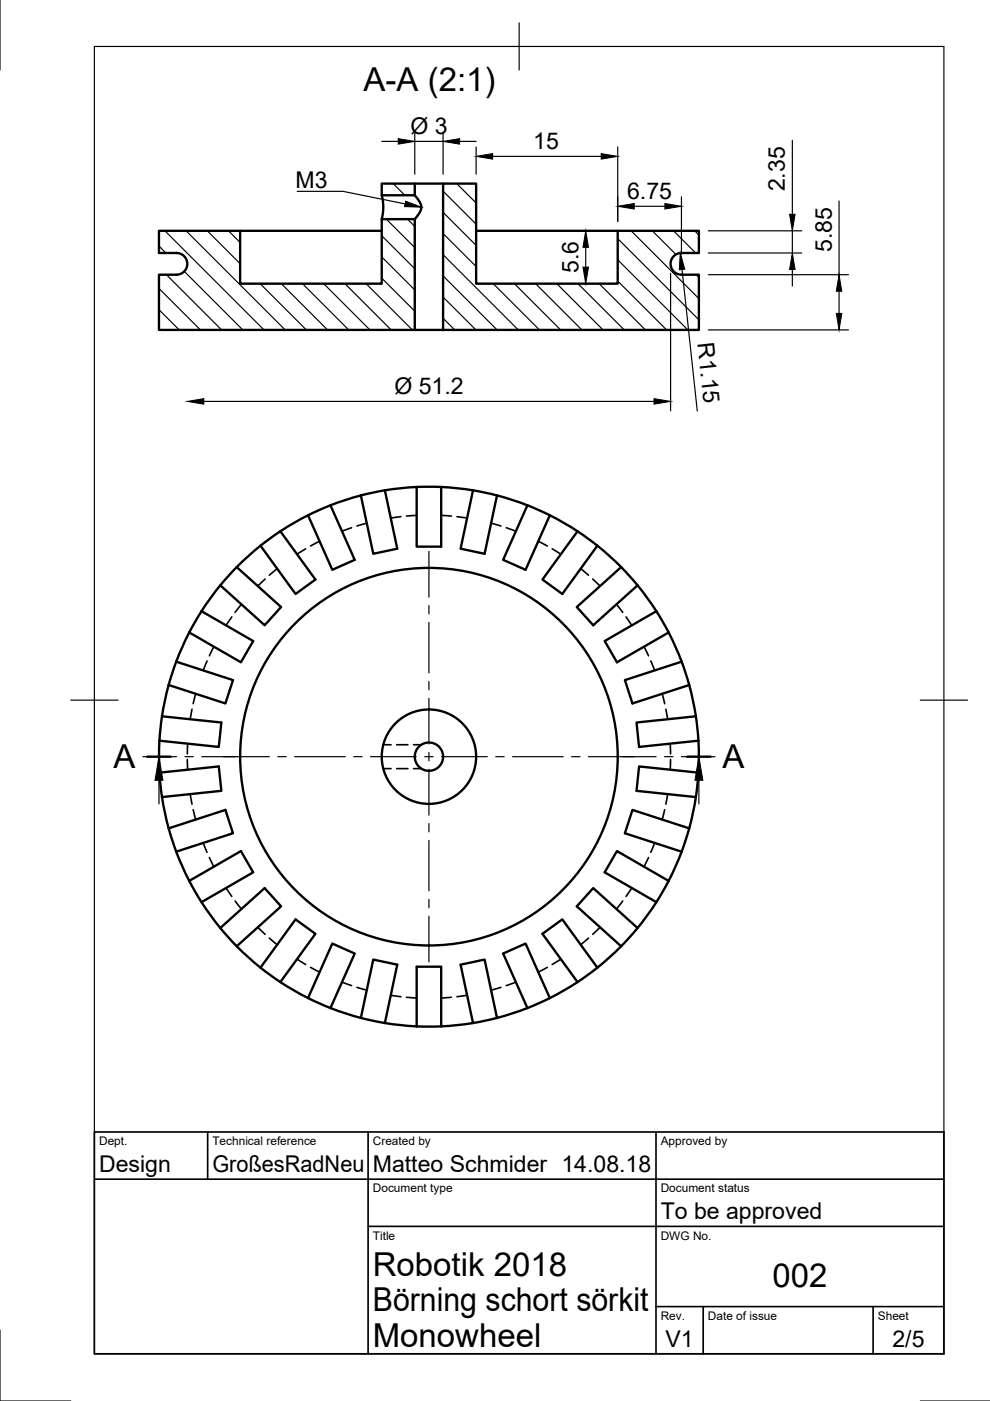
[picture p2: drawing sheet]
<svg xmlns="http://www.w3.org/2000/svg" width="210mm" height="297mm" viewBox="0 0 210 297" stroke-linecap="round" stroke-linejoin="round" font-family="sans-serif">
<!-- layer: Sichtbar -->
<g fill="none" stroke="#000" stroke-width=".5">
<path d="M80.9 38.9h7v2.5h-7zM87.9 38.9h6M93.9 38.9h7.1v21.2h30v-11.2h17.2v4.7h-3.7a2.3 2.3 0 0 0-2.3 2.3 2.3 2.3 0 0 0 2.3 2.3h3.7v11.8h-54.3zM50.9 48.9h30M80.9 41.4l.4 2.4-.4 2.7h7v23.5h-54.2v-11.8h3.7a2.3 2.3 0 0 0 2.3-2.3 2.3 2.3 0 0 0-2.3-2.3h-3.7v-4.7h17.2v11.2h30v-13.6M87.9 41.4l1.2 1.6 .2 .9-.2 1-1.2 1.6M101 48.9h30M87.9 70h6M55.2 115.7l-5 4.5M59.4 112.6l7.5 10.3-4.2 3-7.5-10.2M59.4 112.6l-4.2 3.1M65.3 109.3l-5.9 3.3"/>
<path d="M70.1 107.1l-4.8 2.2M70.1 107.1l5.1 11.6-4.7 2.1-5.2-11.5M76.5 105l-6.4 2.1M81.6 104l2.6 12.3-5.1 1.1-2.6-12.4M88.3 103.3v12.6h5.2v-12.6M88.3 103.2l-5.9 .6-5.9 1.2M93.5 103.3l6.8 .7M93.5 103.3h-5.2M100.3 104l5.1 1M100.3 104l-2.6 12.3 5 1.1 2.7-12.4M105.4 105l6.4 2.1M111.8 107.1l4.8 2.2"/>
<path d="M111.8 107.1l-5.1 11.6 4.7 2.1 5.2-11.5M116.6 109.3l5.8 3.3M122.4 112.6l-7.4 10.3 4.2 3 7.5-10.2M122.4 112.6l4.9 3.6 4.4 4-9.4 8.5 3.5 3.9 9.4-8.5M40.1 134.1l-2.7 6.2M42.7 129.6l11 6.3-2.6 4.5-11-6.3M42.7 129.6l-2.6 4.5M46.7 124.1l-4 5.5M50.2 120.2l-3.5 3.9M50.2 120.2l9.4 8.5-3.5 3.9-9.4-8.5M131.7 120.2l3.5 3.9M135.2 124.1l4 5.5"/>
<path d="M139.2 129.6l-11 6.3 2.6 4.5 11-6.3M139.2 129.6a57.2 57.2 0 0 1 6.9 15.6M33.8 157v6.8M34.3 151.9l-.5 5.1M34.4 151.9l12.5 1.3-.5 5.2-12.6-1.4M35.8 145.2l-1.4 6.7M37.4 140.3l-1.6 4.9M37.4 140.3l12 3.9-1.6 4.9-12-3.9M144.5 140.3l-12 3.9 1.6 4.9 12-3.9M146.1 145.2l1.4 6.7M147.5 151.9l-12.5 1.3 .5 5.2 12.6-1.4M147.5 151.9l.6 5.1"/>
<path d="M148.1 157v6.8M33.8 163.8l.5 5.2M33.8 163.8l12.6-1.3 .5 5.2-12.5 1.3M34.3 169l1.5 6.6M35.8 175.6l12-3.9 1.6 5-12 3.9M35.8 175.6l1.6 5M146.1 175.6l-12-3.9-1.6 5 12 3.9M146.1 175.6a57.2 57.2 0 0 1-6.9 15.7M147.5 169l-1.4 6.6M148.1 163.8l-12.6-1.3-.5 5.2 12.5 1.3M148.1 163.8l-.6 5.2M37.4 180.6l2.7 6.2"/>
<path d="M40.1 186.8l2.6 4.5M40.1 186.8l11-6.4 2.6 4.5-11 6.4M42.7 191.3l4 5.5M46.7 196.8l9.4-8.5 3.5 3.9-9.4 8.4M46.7 196.8l3.5 3.8M135.2 196.8l-9.4-8.5-3.5 3.9 9.4 8.4M135.2 196.8l-3.5 3.8M139.2 191.3l-4 5.5M141.8 186.8l-11-6.4-2.6 4.5 11 6.4M50.2 200.6l5 4.6 7.5-10.3 4.2 3.1-7.5 10.2M55.2 205.2l4.2 3M59.4 208.2l5.9 3.4"/>
<path d="M65.3 211.6l5.2-11.5 4.7 2.1-5.1 11.5M65.3 211.6l4.8 2.1M70.1 213.7l6.4 2.1M76.5 215.8l2.6-12.4 5.1 1.1-2.6 12.4M76.5 215.8l5.9 1.2 5.9 .6M88.3 217.6v-12.6h5.2v12.6M93.6 217.6h-5.3M100.3 216.9l-6.8 .7M105.4 215.8l-2.7-12.4-5 1.1 2.6 12.4M105.4 215.8l-5.1 1.1M111.8 213.7l-6.4 2.1M116.6 211.6l-5.2-11.5-4.7 2.1 5.1 11.5"/>
<path d="M116.6 211.6l-4.8 2.1M122.4 208.2l-5.8 3.4M126.7 205.2l-7.5-10.3-4.2 3.1 7.4 10.2M131.7 200.6l-4.4 4-4.9 3.6"/>
<circle cx="90.9" cy="160.4" r="10"/>
<circle cx="90.9" cy="160.4" r="40"/>
<circle cx="90.9" cy="160.4" r="3"/>
</g>
<!-- layer: Verdeckt -->
<g fill="none" stroke="#000" stroke-width=".35">
<path d="M64.8 116.4l-1.8 1.1M67.8 114.7l-2 1.1M74.5 111.9l-2 .7M77.8 110.9l-2.1 .6M85 109.5l-2.1 .3M88.3 109.3l-2.1 .1M93.5 109.3l2.2 .1M96.9 109.5l2.1 .3M104.1 110.9l2.1 .6M107.3 111.9l2.1 .7M114.1 114.7l1.9 1.1M117.1 116.4l1.8 1.1"/>
<path d="M45.3 137.1l-.9 2M49.1 130.8l-1.2 1.8M51.2 128.1l-1.4 1.7M56.2 122.8l-1.5 1.5M58.8 120.6l-1.7 1.4M123.1 120.6l1.7 1.4M125.7 122.8l1.5 1.5M130.7 128.1l1.3 1.7M132.7 130.8l1.3 1.8M136.6 137.1l.9 2M39.8 157.7l-.1 2.1M40.7 150.4l-.4 2.1"/>
<path d="M41.5 147.1l-.5 2.1M43.9 140.1l-.8 2M81.3 157.9h1.6M84.1 157.9h2.4M87.7 157.9h1.6M138 140.1l.8 2M140.4 147.1l.5 2.1M141.2 150.4l.4 2.1M142.1 157.7l.1 2.1M39.7 161l.1 2.2M40.3 168.4l.4 2.1M41 171.7l.5 2.1"/>
<path d="M43.1 178.7l.8 2M81.3 163h1.6M84.1 163h2.4M87.7 163h1.6M138.8 178.7l-.8 2M140.9 171.7l-.5 2.1M141.6 168.4l-.4 2.1M142.2 161l-.1 2.2M44.4 181.8l.9 2M47.9 188.3l1.2 1.8M49.8 191l1.4 1.7M54.7 196.6l1.5 1.5"/>
<path d="M57.1 198.9l1.7 1.4M124.8 198.9l-1.7 1.4M127.2 196.6l-1.5 1.5M132 191l-1.3 1.7M134 188.3l-1.3 1.8M137.5 181.8l-.9 2M63 203.4l1.8 1.1M65.8 205.1l2 1M72.5 208.2l2 .8M75.7 209.3l2.1 .6M82.9 211l2.1 .3M86.2 211.4l2.1 .2"/>
<path d="M95.7 211.4l-2.2 .2M99 211l-2.1 .3M106.2 209.3l-2.1 .6M109.4 208.2l-2.1 .8M116 205.1l-1.9 1M118.9 203.4l-1.8 1.1"/>
</g>
<!-- layer: Border -->
<path d="M0 -.1v15M20 9.9h180.1v277.1h-180.1zM110.1 4.8v10.1M15 148.4h10M195.1 148.4h10M0 282v15h15M195.1 297h14.9" fill="none" stroke="#000" stroke-width=".25"/>
<!-- layer: TitleBlock -->
<path d="M20 240h180.1v47h-180.1zM20 250h180.1M44 240v10M78.1 240v47M139.1 240v47M78.1 260h122M139.1 277h61M149.1 277v10M185.1 277v10" fill="none" stroke="#000" stroke-width=".35"/>
<!-- layer: Schraffur -->
<g fill="none" stroke="#000" stroke-width=".25">
<path d="M83.4 38.9l2.4 2.5M87.9 38.9v.1M96.8 38.9l4.2 4.1M33.7 52.2l1.5 1.4M35 48.9l21 21.1M35.3 58.2l11.7 11.8M39.1 57.5l12.4 12.5M39.5 48.9l21 21.1M43.9 48.9l7 7M48.4 48.9l2.5 2.5M80.9 41l.4 .4M80.9 50l7 7"/>
<path d="M80.9 54.5l7 7M80.9 59l7 7M81.9 46.5l6 6M86.4 46.5l1.5 1.5M93.9 40.5l7.1 7M93.9 45l7.1 7M93.9 49.5l7.1 7M93.9 54l16 16M93.9 58.5l11.5 11.5M131 50.6l17.2 17.2M131 55.1l14.8 14.9M131 59.6l10.3 10.4"/>
<path d="M133.8 48.9l14.4 14.4M138.3 48.9l5 5.1M142.8 48.9l4.7 4.7M147.3 48.9l.9 .9M147.6 58.2l.6 .6M33.7 61.2l8.8 8.8M33.7 65.7l4.3 4.3M55.2 60.1l9.8 9.9M59.6 60.1l9.9 9.9M64.1 60.1l9.8 9.9M68.6 60.1l9.8 9.9M73.1 60.1l9.8 9.9"/>
<path d="M77.6 60.1l9.8 9.9M93.9 63l7 7M93.9 67.5l2.5 2.5M104.6 60.1l9.8 9.9M109.1 60.1l9.8 9.9M113.6 60.1l9.8 9.9M118.1 60.1l9.8 9.9M122.5 60.1l9.9 9.9M127 60.1l9.9 9.9"/>
</g>
<!-- layer: Beschriftungen -->
<path d="M31.2 160.4h5M145.7 160.4h5" fill="none" stroke="#000" stroke-width=".5"/>
<path d="M33.7 165.4v5M148.2 165.4v5" fill="none" stroke="#000" stroke-width=".25"/>
<path d="M33.7 160.4l.8 5h-1.6zM148.2 160.4l.8 5h-1.7z" fill="#000" stroke="#000" stroke-width=".21"/>
<!-- layer: Dimensions -->
<g fill="none" stroke="#000" stroke-width=".25">
<path d="M80.9 30h3.5M87.9 28v8.9M87.9 30h6M93.9 28v8.9M97.4 30h3.6M101 31.2v5.7M104.5 33.2h23M131 31.2v15.7M168 29.7v15.7M124.2 52.4v4.2M134.5 43.7h6.5M142.2 57.9v29.2"/>
<path d="M144.5 41.7v12.2M144.6 57.1l3.2 30.1M150.2 58.2h29.7M150.2 53.6h19.8M150.2 48.9h19.8M168 48.9v4.7M168 57.1v3.5M177.9 42.6v15.6M150.2 70h29.7M177.9 61.7v4.7M43.2 85.1h95.5"/>
</g>
<g fill="#000" stroke="#000" stroke-width=".21">
<path d="M84.4 29.4l3.5 .6-3.5 .6zM93.9 30l3.5-.6v1.2zM101 33.2l3.5-.6v1.1zM127.5 32.6l3.5 .6-3.5 .5zM123.6 56.6h1.2l-.6 3.5zM124.2 48.9l.6 3.5h-1.2zM131 43.7l3.5-.5v1.1zM141 43.2l3.5 .5-3.5 .6zM144.2 53.7l1 3.4-1.2 .1zM168 53.6l.6 3.5h-1.2zM167.4 45.4h1.2l-.6 3.5zM177.3 66.4h1.2l-.6 3.6z"/>
<path d="M177.9 58.2l.6 3.5h-1.2zM39.7 85.1l3.5-.6v1.2zM138.7 84.5l3.5 .6-3.5 .6z"/>
</g>
<!-- layer: Annotations -->
<path d="M86 42.7l3.3 1.2-3.5-.1z" fill="#000" stroke="#000" stroke-width=".21"/>
<path d="M63 40.6h9.7l13.2 2.6" fill="none" stroke="#000" stroke-width=".25"/>
<!-- layer: Center Lines -->
<g fill="none" stroke="#000" stroke-width=".25">
<path d="M90.9 116.9v9.7M90.9 128.4v1.8M90.9 132v10.7M90.9 144.5v1.8M90.9 148v9.7M90.9 159.5v1.8M30.3 160.4h7.1M39.2 160.4h1.8M42.8 160.4h14.3M58.9 160.4h1.8M62.5 160.4h10.7M75 160.4h1.8"/>
<path d="M78.6 160.4h9.7M90.1 160.4h1.7M90.9 163.1v9.7M90.9 174.6v1.8M90.9 178.2v10.7M93.6 160.4h9.7M105.1 160.4h1.8M108.7 160.4h10.7M121.2 160.4h1.8M124.8 160.4h14.3M140.9 160.4h1.8M144.5 160.4h7.1"/>
<path d="M90.9 190.7v1.8M90.9 194.3v9.7"/>
</g>
<g font-size="7">
<text x="77.1" y="19.2">A-A (2:1)</text>
<text x="24" y="162.9">A</text>
<text x="153.2" y="162.9">A</text>
<text x="79.1" y="270.5">Robotik 2018</text>
<text x="163.8" y="272.9">002</text>
<text x="79.1" y="278">Börning schort sörkit</text>
<text x="79.1" y="285.5">Monowheel</text>
</g>
<g font-size="4.9">
<text x="87" y="28.3">Ø 3</text>
<text x="113.1" y="31.6">15</text>
<text x="62.7" y="39.9">M3</text>
<text x="166.4" y="40.6" transform="rotate(-90 166.4 40.6)">2.35</text>
<text x="133" y="42.2">6.75</text>
<text x="176.3" y="53.4" transform="rotate(-90 176.3 53.4)">5.85</text>
<text x="122.6" y="57.9" transform="rotate(-90 122.6 57.9)">5.6</text>
<text x="147.9" y="72.7" transform="rotate(84 147.9 72.7)">R1.15</text>
<text x="83.6" y="83.5">Ø 51.2</text>
<text x="21" y="248.5">Design</text>
<text x="45" y="248.5">GroßesRadNeu</text>
<text x="79.1" y="248.5">Matteo Schmider 14.08.18</text>
<text x="140.1" y="258.5">To be approved</text>
<text x="141.1" y="285.7">V1</text>
<text x="189.2" y="285.7">2/5</text>
</g>
<g font-size="2.5">
<text x="21" y="242.8">Dept.</text>
<text x="45" y="242.8">Technical reference</text>
<text x="79.1" y="242.8">Created by</text>
<text x="140.1" y="242.8">Approved by</text>
<text x="79.1" y="252.8">Document type</text>
<text x="140.1" y="252.8">Document status</text>
<text x="79.1" y="262.8">Title</text>
<text x="140.1" y="262.8">DWG No.</text>
<text x="140.1" y="279.8">Rev.</text>
<text x="150.1" y="279.8">Date of issue</text>
<text x="186.1" y="279.8">Sheet</text>
</g>
</svg>
